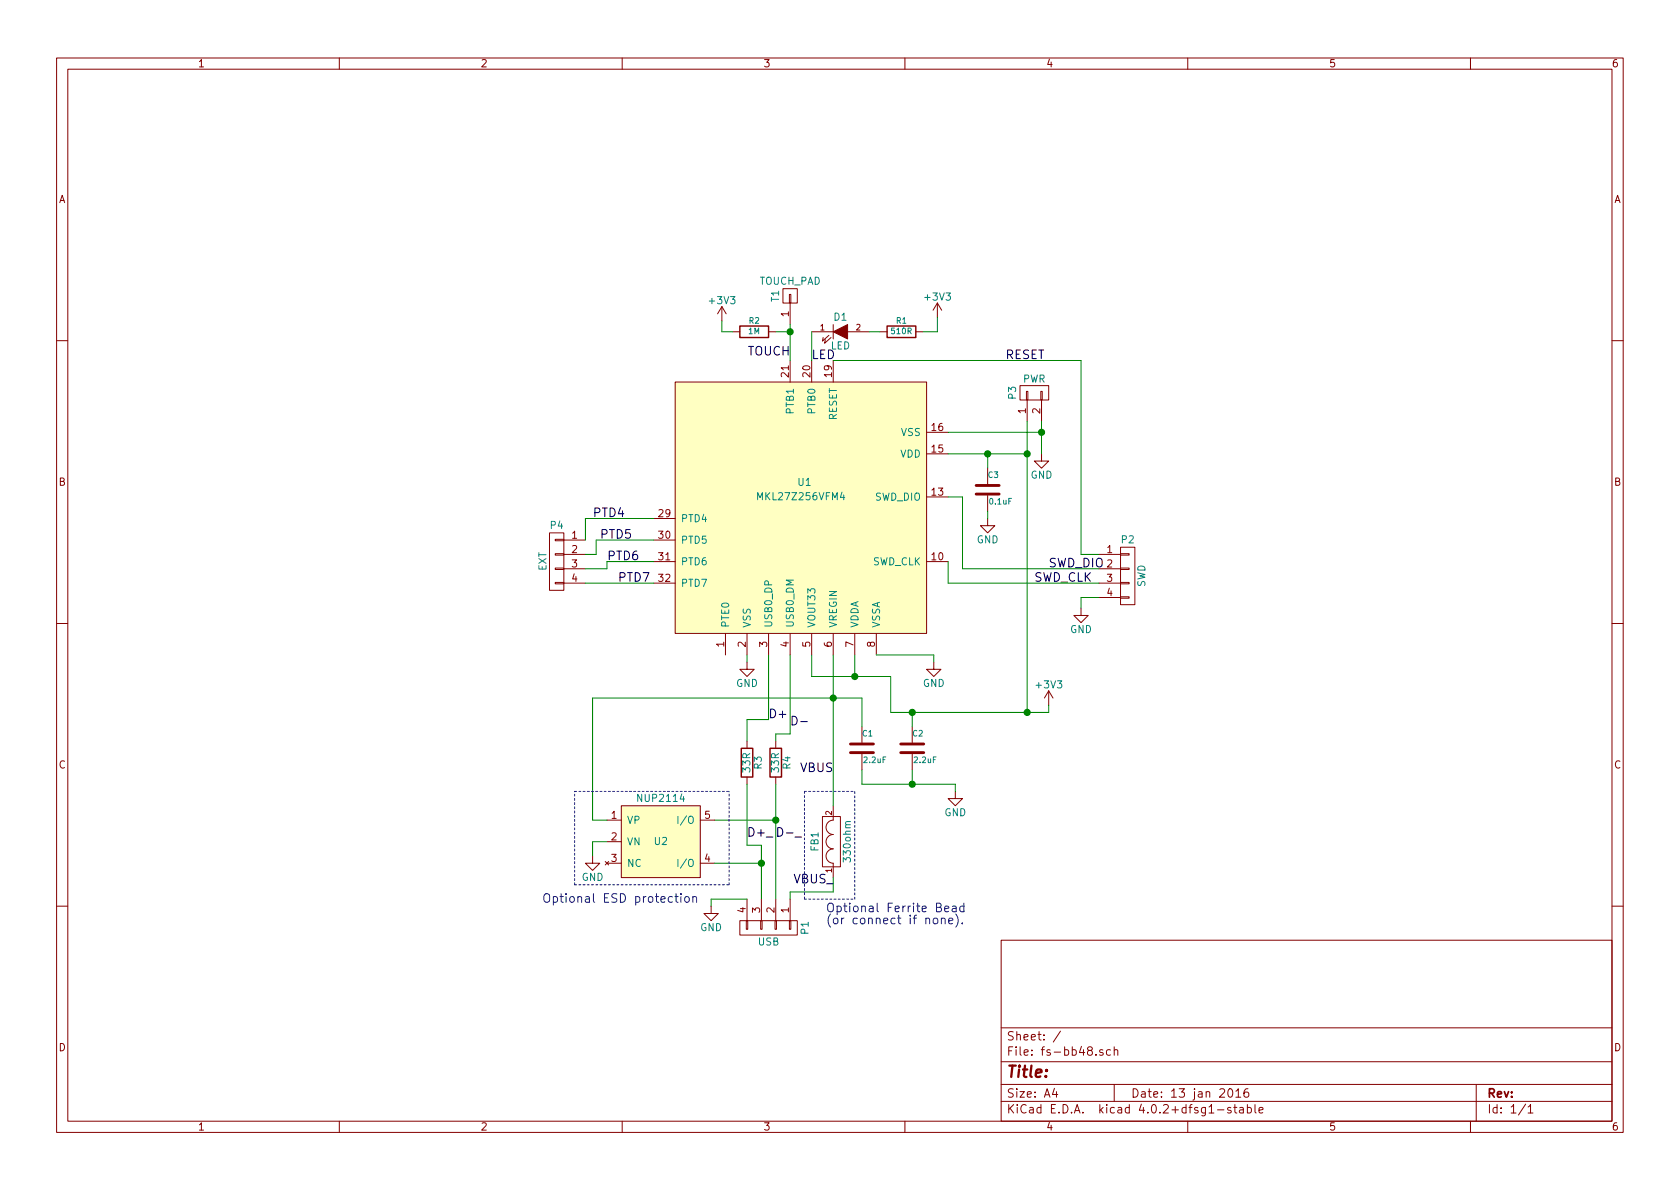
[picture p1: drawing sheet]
EESchema Schematic File Version 2
LIBS:fs-bb48
EELAYER 25 0
EELAYER END
$Descr A4 11693 8268
encoding utf-8
Sheet 1 1
Title ""
Date "13 jan 2016"
Rev ""
Comp ""
Comment1 ""
Comment2 ""
Comment3 ""
Comment4 ""
$EndDescr
$Comp
L GND #PWR01
U 1 1
P 6500 4600
F 0 "#PWR01" H 6500 4350 50  0001 C CNN
F 1 "GND" H 6500 4450 50  0000 C CNN
F 2 "" H 6500 4600 60  0000 C CNN
F 3 "" H 6500 4600 60  0000 C CNN
	1    6500 4600
	1    0    0    -1  
$EndComp
$Comp
L GND #PWR02
U 1 1
P 5200 4600
F 0 "#PWR02" H 5200 4350 50  0001 C CNN
F 1 "GND" H 5200 4450 50  0000 C CNN
F 2 "" H 5200 4600 60  0000 C CNN
F 3 "" H 5200 4600 60  0000 C CNN
	1    5200 4600
	1    0    0    -1  
$EndComp
$Comp
L GND #PWR03
U 1 1
P 7250 3150
F 0 "#PWR03" H 7250 2900 50  0001 C CNN
F 1 "GND" H 7250 3000 50  0000 C CNN
F 2 "" H 7250 3150 60  0000 C CNN
F 3 "" H 7250 3150 60  0000 C CNN
	1    7250 3150
	1    0    0    -1  
$EndComp
$Comp
L MKL27Z256VFM4 U1
U 1 1
P 5600 3500
F 0 "U1" H 5600 3650 50  0000 C CNN
F 1 "MKL27Z256VFM4" H 5575 3550 50  0000 C CNN
F 2 "fs-bb48:QFN-32-1EP_5x5mm_Pitch0.5mm" H 5600 3175 60  0001 C CNN
F 3 "" H 5600 3175 60  0000 C CNN
	1    5600 3500
	1    0    0    -1  
$EndComp
$Comp
L GND #PWR04
U 1 1
P 4125 5950
F 0 "#PWR04" H 4125 5700 50  0001 C CNN
F 1 "GND" H 4125 5800 50  0000 C CNN
F 2 "" H 4125 5950 60  0000 C CNN
F 3 "" H 4125 5950 60  0000 C CNN
	1    4125 5950
	1    0    0    -1  
$EndComp
$Comp
L C C2
U 1 1
P 6350 5200
F 0 "C2" H 6350 5300 40  0000 L CNN
F 1 "2.2uF" H 6356 5115 40  0000 L CNN
F 2 "fs-bb48:C_0603" H 6388 5050 30  0001 C CNN
F 3 "~" H 6350 5200 60  0000 C CNN
	1    6350 5200
	1    0    0    -1  
$EndComp
$Comp
L C C3
U 1 1
P 6875 3400
F 0 "C3" H 6875 3500 40  0000 L CNN
F 1 "0.1uF" H 6881 3315 40  0000 L CNN
F 2 "fs-bb48:C_0402" H 6913 3250 30  0001 C CNN
F 3 "~" H 6875 3400 60  0000 C CNN
	1    6875 3400
	1    0    0    -1  
$EndComp
$Comp
L C C1
U 1 1
P 6000 5200
F 0 "C1" H 6000 5300 40  0000 L CNN
F 1 "2.2uF" H 6006 5115 40  0000 L CNN
F 2 "fs-bb48:C_0603" H 6038 5050 30  0001 C CNN
F 3 "~" H 6000 5200 60  0000 C CNN
	1    6000 5200
	1    0    0    -1  
$EndComp
$Comp
L GND #PWR05
U 1 1
P 6650 5500
F 0 "#PWR05" H 6650 5250 50  0001 C CNN
F 1 "GND" H 6650 5350 50  0000 C CNN
F 2 "" H 6650 5500 60  0000 C CNN
F 3 "" H 6650 5500 60  0000 C CNN
	1    6650 5500
	1    0    0    -1  
$EndComp
$Comp
L GND #PWR06
U 1 1
P 6875 3600
F 0 "#PWR06" H 6875 3350 50  0001 C CNN
F 1 "GND" H 6875 3450 50  0000 C CNN
F 2 "" H 6875 3600 60  0000 C CNN
F 3 "" H 6875 3600 60  0000 C CNN
	1    6875 3600
	1    0    0    -1  
$EndComp
$Comp
L FILTER FB1
U 1 1
P 5800 5850
F 0 "FB1" H 5800 5975 50  0000 C CNN
F 1 "330ohm" H 5800 5750 50  0000 C CNN
F 2 "fs-bb48:Inductor_SM0603" H 5750 5850 60  0001 C CNN
F 3 "~" H 5750 5850 60  0000 C CNN
	1    5800 5850
	0    -1   -1   0   
$EndComp
$Comp
L LED D1
U 1 1
P 5850 2300
F 0 "D1" H 5850 2400 50  0000 C CNN
F 1 "LED" H 5850 2200 50  0000 C CNN
F 2 "fs-bb48:LED-0603" H 5850 2300 60  0001 C CNN
F 3 "~" H 5850 2300 60  0000 C CNN
	1    5850 2300
	1    0    0    -1  
$EndComp
$Comp
L R R1
U 1 1
P 6275 2300
F 0 "R1" V 6355 2300 40  0000 C CNN
F 1 "510R" V 6282 2301 40  0000 C CNN
F 2 "fs-bb48:R_0402" V 6205 2300 30  0001 C CNN
F 3 "~" H 6275 2300 30  0000 C CNN
	1    6275 2300
	0    -1   -1   0   
$EndComp
$Comp
L R R2
U 1 1
P 5250 2300
F 0 "R2" V 5330 2300 40  0000 C CNN
F 1 "1M" V 5257 2301 40  0000 C CNN
F 2 "fs-bb48:R_0402" V 5180 2300 30  0001 C CNN
F 3 "~" H 5250 2300 30  0000 C CNN
	1    5250 2300
	0    -1   -1   0   
$EndComp
$Comp
L GND #PWR07
U 1 1
P 4950 6300
F 0 "#PWR07" H 4950 6050 50  0001 C CNN
F 1 "GND" H 4950 6150 50  0000 C CNN
F 2 "" H 4950 6300 60  0000 C CNN
F 3 "" H 4950 6300 60  0000 C CNN
	1    4950 6300
	1    0    0    -1  
$EndComp
$Comp
L +3V3 #PWR08
U 1 1
P 7300 4900
F 0 "#PWR08" H 7300 4750 50  0001 C CNN
F 1 "+3V3" H 7300 5040 50  0000 C CNN
F 2 "" H 7300 4900 60  0000 C CNN
F 3 "" H 7300 4900 60  0000 C CNN
	1    7300 4900
	1    0    0    -1  
$EndComp
$Comp
L +3V3 #PWR09
U 1 1
P 5025 2225
F 0 "#PWR09" H 5025 2075 50  0001 C CNN
F 1 "+3V3" H 5025 2365 50  0000 C CNN
F 2 "" H 5025 2225 60  0000 C CNN
F 3 "" H 5025 2225 60  0000 C CNN
	1    5025 2225
	1    0    0    -1  
$EndComp
$Comp
L +3V3 #PWR010
U 1 1
P 6525 2200
F 0 "#PWR010" H 6525 2050 50  0001 C CNN
F 1 "+3V3" H 6525 2340 50  0000 C CNN
F 2 "" H 6525 2200 60  0000 C CNN
F 3 "" H 6525 2200 60  0000 C CNN
	1    6525 2200
	1    0    0    -1  
$EndComp
$Comp
L TOUCH_PAD T1
U 1 1
P 5525 2075
F 0 "T1" V 5400 2100 50  0000 C CNN
F 1 "TOUCH_PAD" H 5500 2200 50  0000 C CNN
F 2 "fs-bb48:TOUCH_PAD_9mm" V 5500 2100 60  0001 C CNN
F 3 "" V 5500 2100 60  0000 C CNN
	1    5525 2075
	1    0    0    -1  
$EndComp
$Comp
L CONN_01X04 P2
U 1 1
P 7850 4000
F 0 "P2" H 7850 4250 50  0000 C CNN
F 1 "SWD" V 7950 4000 50  0000 C CNN
F 2 "fs-bb48:Pin_Header_Straight_1x04_A" H 7850 4000 60  0001 C CNN
F 3 "" H 7850 4000 60  0000 C CNN
	1    7850 4000
	1    0    0    -1  
$EndComp
$Comp
L GND #PWR011
U 1 1
P 7525 4225
F 0 "#PWR011" H 7525 3975 50  0001 C CNN
F 1 "GND" H 7525 4075 50  0000 C CNN
F 2 "" H 7525 4225 60  0000 C CNN
F 3 "" H 7525 4225 60  0000 C CNN
	1    7525 4225
	1    0    0    -1  
$EndComp
$Comp
L CONN_01X02 P3
U 1 1
P 7200 2725
F 0 "P3" H 7200 2875 50  0000 C CNN
F 1 "PWR" V 7300 2725 50  0000 C CNN
F 2 "fs-bb48:Pin_Header_Straight_1x02" H 7200 2725 60  0001 C CNN
F 3 "" H 7200 2725 60  0000 C CNN
	1    7200 2725
	0    -1   -1   0   
$EndComp
$Comp
L CONN_01X04 P1
U 1 1
P 5350 6450
F 0 "P1" H 5350 6700 50  0000 C CNN
F 1 "USB" V 5450 6450 50  0000 C CNN
F 2 "fs-bb48:usb-PCB" H 5350 6450 60  0001 C CNN
F 3 "" H 5350 6450 60  0000 C CNN
	1    5350 6450
	0    1    1    0   
$EndComp
$Comp
L CONN_01X04 P4
U 1 1
P 3875 3900
F 0 "P4" H 3875 4150 50  0000 C CNN
F 1 "EXT" V 3975 3900 50  0000 C CNN
F 2 "fs-bb48:Pin_Header_Straight_1x04" H 3875 3900 60  0001 C CNN
F 3 "" H 3875 3900 60  0000 C CNN
	1    3875 3900
	-1   0    0    -1  
$EndComp
Text Label 5500 5050 0    60   ~ 0
D-
Text Label 5350 5000 0    60   ~ 0
D+
Text Label 5400 5825 0    60   ~ 0
D-_
Text Label 5200 5825 0    60   ~ 0
D+_
Text Label 5800 5375 2    60   ~ 0
VBUS
Text Label 7300 3950 0    60   ~ 0
SWD_DIO
Text Label 7200 4050 0    60   ~ 0
SWD_CLK
Text Label 7000 2500 0    60   ~ 0
RESET
Text Label 5500 2475 2    60   ~ 0
TOUCH
Text Label 4350 3600 2    60   ~ 0
PTD4
Text Label 4450 3900 2    60   ~ 0
PTD6
Text Label 4400 3750 2    60   ~ 0
PTD5
Text Label 4525 4050 2    60   ~ 0
PTD7
Text Label 5650 2500 0    60   ~ 0
LED
$Comp
L R R4
U 1 1
P 5400 5300
F 0 "R4" V 5480 5300 50  0000 C CNN
F 1 "33R" V 5400 5300 50  0000 C CNN
F 2 "fs-bb48:R_0402" V 5330 5300 30  0001 C CNN
F 3 "" H 5400 5300 30  0000 C CNN
	1    5400 5300
	1    0    0    -1  
$EndComp
$Comp
L R R3
U 1 1
P 5200 5300
F 0 "R3" V 5280 5300 50  0000 C CNN
F 1 "33R" V 5200 5300 50  0000 C CNN
F 2 "fs-bb48:R_0402" V 5130 5300 30  0001 C CNN
F 3 "" H 5200 5300 30  0000 C CNN
	1    5200 5300
	1    0    0    -1  
$EndComp
Wire Wire Line
	5200 4550 5200 4600
Wire Wire Line
	6100 4550 6500 4550
Wire Wire Line
	6500 4550 6500 4600
Wire Wire Line
	4125 4850 6000 4850
Wire Wire Line
	5650 4550 5650 4700
Wire Wire Line
	5650 4700 6200 4700
Wire Wire Line
	6200 4950 7300 4950
Wire Wire Line
	6600 3150 7150 3150
Wire Wire Line
	7150 2925 7150 4950
Wire Wire Line
	6600 3000 7250 3000
Wire Wire Line
	7250 2925 7250 3150
Connection ~ 7150 3150
Wire Wire Line
	6350 5350 6350 5450
Wire Wire Line
	6000 5450 6650 5450
Wire Wire Line
	6650 5450 6650 5500
Connection ~ 5800 4850
Wire Wire Line
	6000 5350 6000 5450
Connection ~ 6350 5450
Wire Wire Line
	6875 3550 6875 3600
Wire Wire Line
	5350 4550 5350 5000
Wire Wire Line
	5200 5000 5200 5150
Wire Wire Line
	5500 6250 5500 6200
Wire Wire Line
	5500 6200 5800 6200
Wire Wire Line
	5800 6200 5800 6100
Wire Wire Line
	5400 5450 5400 6250
Wire Wire Line
	5200 6250 4950 6250
Wire Wire Line
	4950 6250 4950 6300
Connection ~ 7250 3000
Wire Wire Line
	4075 4050 4550 4050
Wire Wire Line
	4075 3950 4225 3950
Wire Wire Line
	4225 3950 4225 3900
Wire Wire Line
	4225 3900 4550 3900
Wire Wire Line
	4075 3850 4150 3850
Wire Wire Line
	4150 3850 4150 3750
Wire Wire Line
	4150 3750 4550 3750
Wire Wire Line
	4075 3750 4075 3600
Wire Wire Line
	4075 3600 4550 3600
Wire Wire Line
	5650 2300 5650 2500
Wire Wire Line
	6525 2200 6525 2300
Wire Wire Line
	6050 2300 6125 2300
Wire Wire Line
	7300 4950 7300 4900
Wire Wire Line
	5500 2250 5500 2500
Wire Wire Line
	5025 2225 5025 2300
Connection ~ 5500 2300
Wire Wire Line
	6000 4850 6000 5050
Wire Wire Line
	5200 5450 5200 5875
Wire Wire Line
	5200 5875 5300 5875
Wire Wire Line
	5300 5875 5300 6250
Wire Wire Line
	5350 5000 5200 5000
Wire Wire Line
	5500 4550 5500 5100
Wire Wire Line
	5500 5100 5400 5100
Wire Wire Line
	5400 5100 5400 5150
Wire Wire Line
	5950 4550 5950 4700
Connection ~ 5950 4700
Connection ~ 6875 3150
Connection ~ 7150 4950
Wire Wire Line
	6200 4700 6200 4950
Wire Wire Line
	6350 4950 6350 5050
Connection ~ 6350 4950
Wire Wire Line
	6875 3150 6875 3250
Wire Wire Line
	5025 2300 5100 2300
Wire Wire Line
	6525 2300 6425 2300
Wire Wire Line
	5400 2300 5500 2300
Wire Wire Line
	7525 4225 7525 4150
Wire Wire Line
	7525 4150 7650 4150
Wire Wire Line
	6600 3900 6600 4050
Wire Wire Line
	6600 4050 7650 4050
Wire Wire Line
	6600 3450 6700 3450
Wire Wire Line
	6700 3450 6700 3950
Wire Wire Line
	6700 3950 7650 3950
Wire Wire Line
	5800 2500 7525 2500
Wire Wire Line
	7525 2500 7525 3850
Wire Wire Line
	7525 3850 7650 3850
$Comp
L NUP2114 U2
U 1 1
P 4600 5850
F 0 "U2" H 4600 5850 50  0000 C CNN
F 1 "NUP2114" H 4600 6150 50  0000 C CNN
F 2 "fs-bb48:SOT-553" H 4450 5900 60  0001 C CNN
F 3 "" H 4450 5900 60  0001 C CNN
	1    4600 5850
	1    0    0    -1  
$EndComp
Wire Wire Line
	4975 5700 5400 5700
Wire Wire Line
	4975 6000 5300 6000
Wire Wire Line
	4125 5950 4125 5850
Wire Wire Line
	4125 5850 4225 5850
Wire Wire Line
	4225 5700 4125 5700
Wire Wire Line
	4125 5700 4125 4850
Wire Wire Line
	5800 4850 5800 4850
Wire Wire Line
	5800 4550 5800 5600
Wire Notes Line
	4000 6150 4000 5500
Text Notes 3775 6275 0    60   ~ 0
Optional ESD protection
Connection ~ 5400 5700
Connection ~ 5300 6000
Wire Notes Line
	5600 5500 5600 6250
Wire Notes Line
	5600 5500 5950 5500
Wire Notes Line
	5600 6250 5950 6250
Wire Notes Line
	4000 5500 5075 5500
Wire Notes Line
	4000 6150 5075 6150
Wire Notes Line
	5075 6150 5075 5500
Wire Notes Line
	5950 6250 5950 5500
Text Notes 5750 6425 0    60   ~ 0
Optional Ferrite Bead\n(or connect if none).
Text Label 5800 6150 2    60   ~ 0
VBUS_
$EndSCHEMATC
